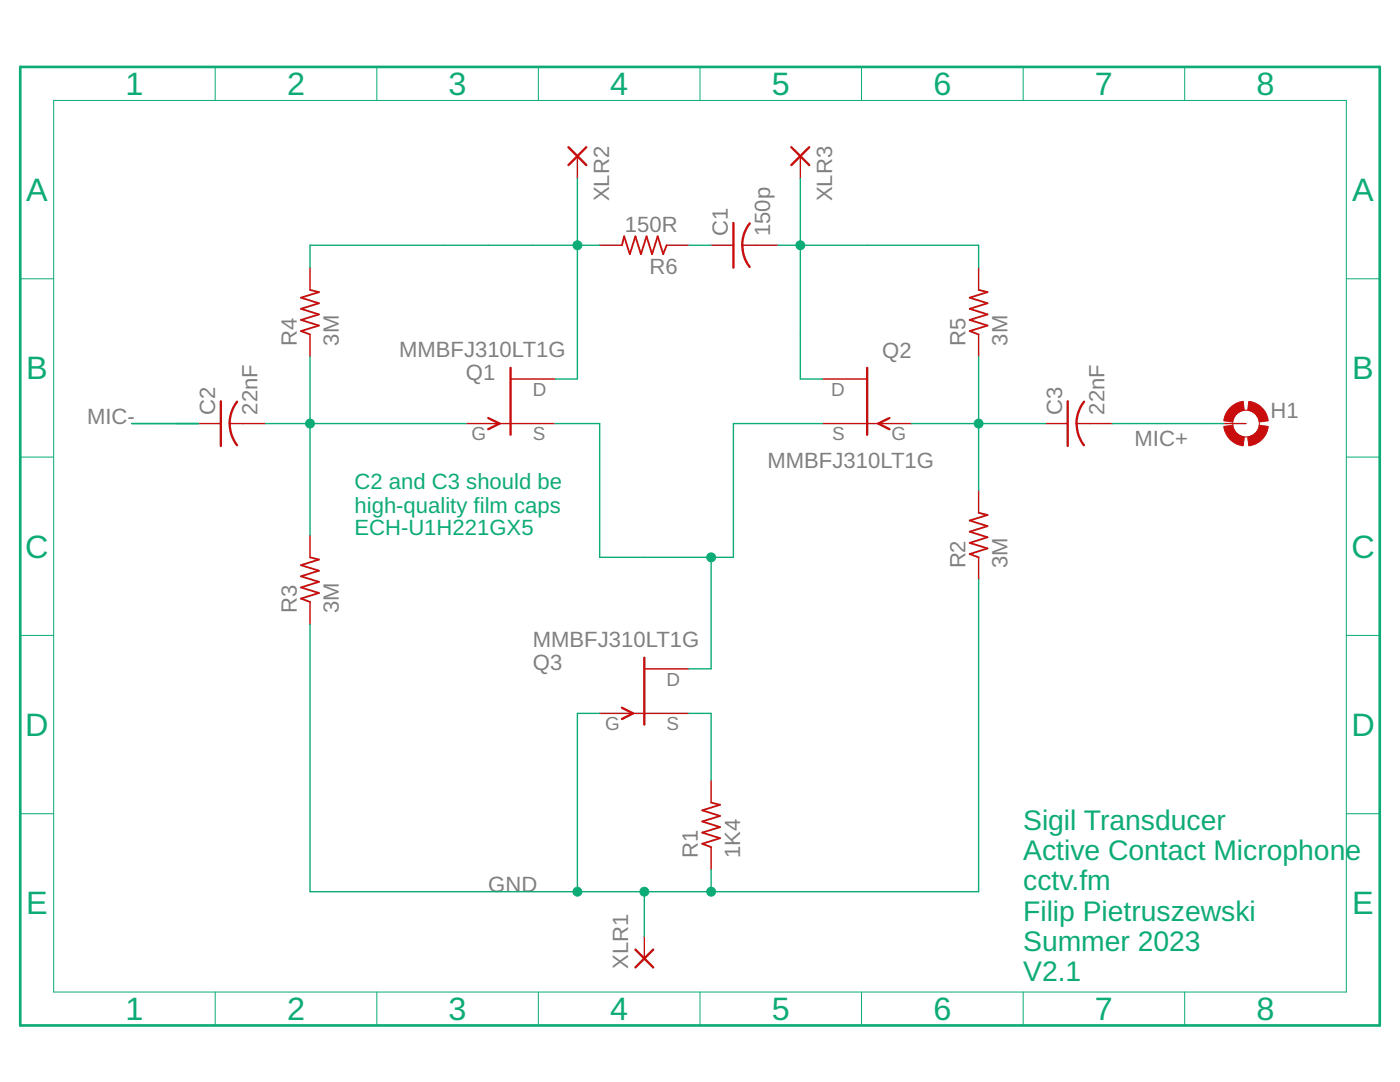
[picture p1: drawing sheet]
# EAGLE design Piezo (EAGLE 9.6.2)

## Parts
C1  150p  C-USC0805  [C0805]
C2  22nF  C-USC1206  [C1206]
C3  22nF  C-USC1206  [C1206]
H1  MOUNT-PAD-ROUND3.6  [3,6-PAD]
Q1  MMBFJ310LT1G  SST201  [SOT23]
Q2  MMBFJ310LT1G  SST201  [SOT23]
Q3  MMBFJ310LT1G  SST201  [SOT23]
R1  1K4  R-US_R0805  [R0805]
R2  3M  R-US_R0805  [R0805]
R3  3M  R-US_R0805  [R0805]
R4  3M  R-US_R0805  [R0805]
R5  3M  R-US_R0805  [R0805]
R6  150R  R-US_R0805  [R0805]
XLR1  DNP  SMD5  [SMD2,54-5,08]
XLR2  DNP  SMD5  [SMD2,54-5,08]
XLR3  DNP  SMD5  [SMD2,54-5,08]

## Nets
GND: Q3.3(G) R1.1 R2.1 R3.1 XLR1.1(P)
MIC+: C3.2 H1.B3,6(MOUNT)
MIC-: C2.1
N$1: Q1.2(S) Q2.2(S) Q3.1(D)
N$2: C2.2 Q1.3(G) R3.2 R4.1
N$3: C3.1 Q2.3(G) R2.2 R5.1
N$4: Q1.1(D) R4.2 R6.2 XLR2.1(P)
N$5: Q3.2(S) R1.2
N$7: C1.1 R6.1
N$8: C1.2 Q2.1(D) R5.2 XLR3.1(P)

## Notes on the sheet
- C2 and C3 should be
  high-quality film caps
- ECH-U1H221GX5
- Sigil Transducer
  Active Contact Microphone
  cctv.fm
  Filip Pietruszewski
  Summer 2023
  V2.1
